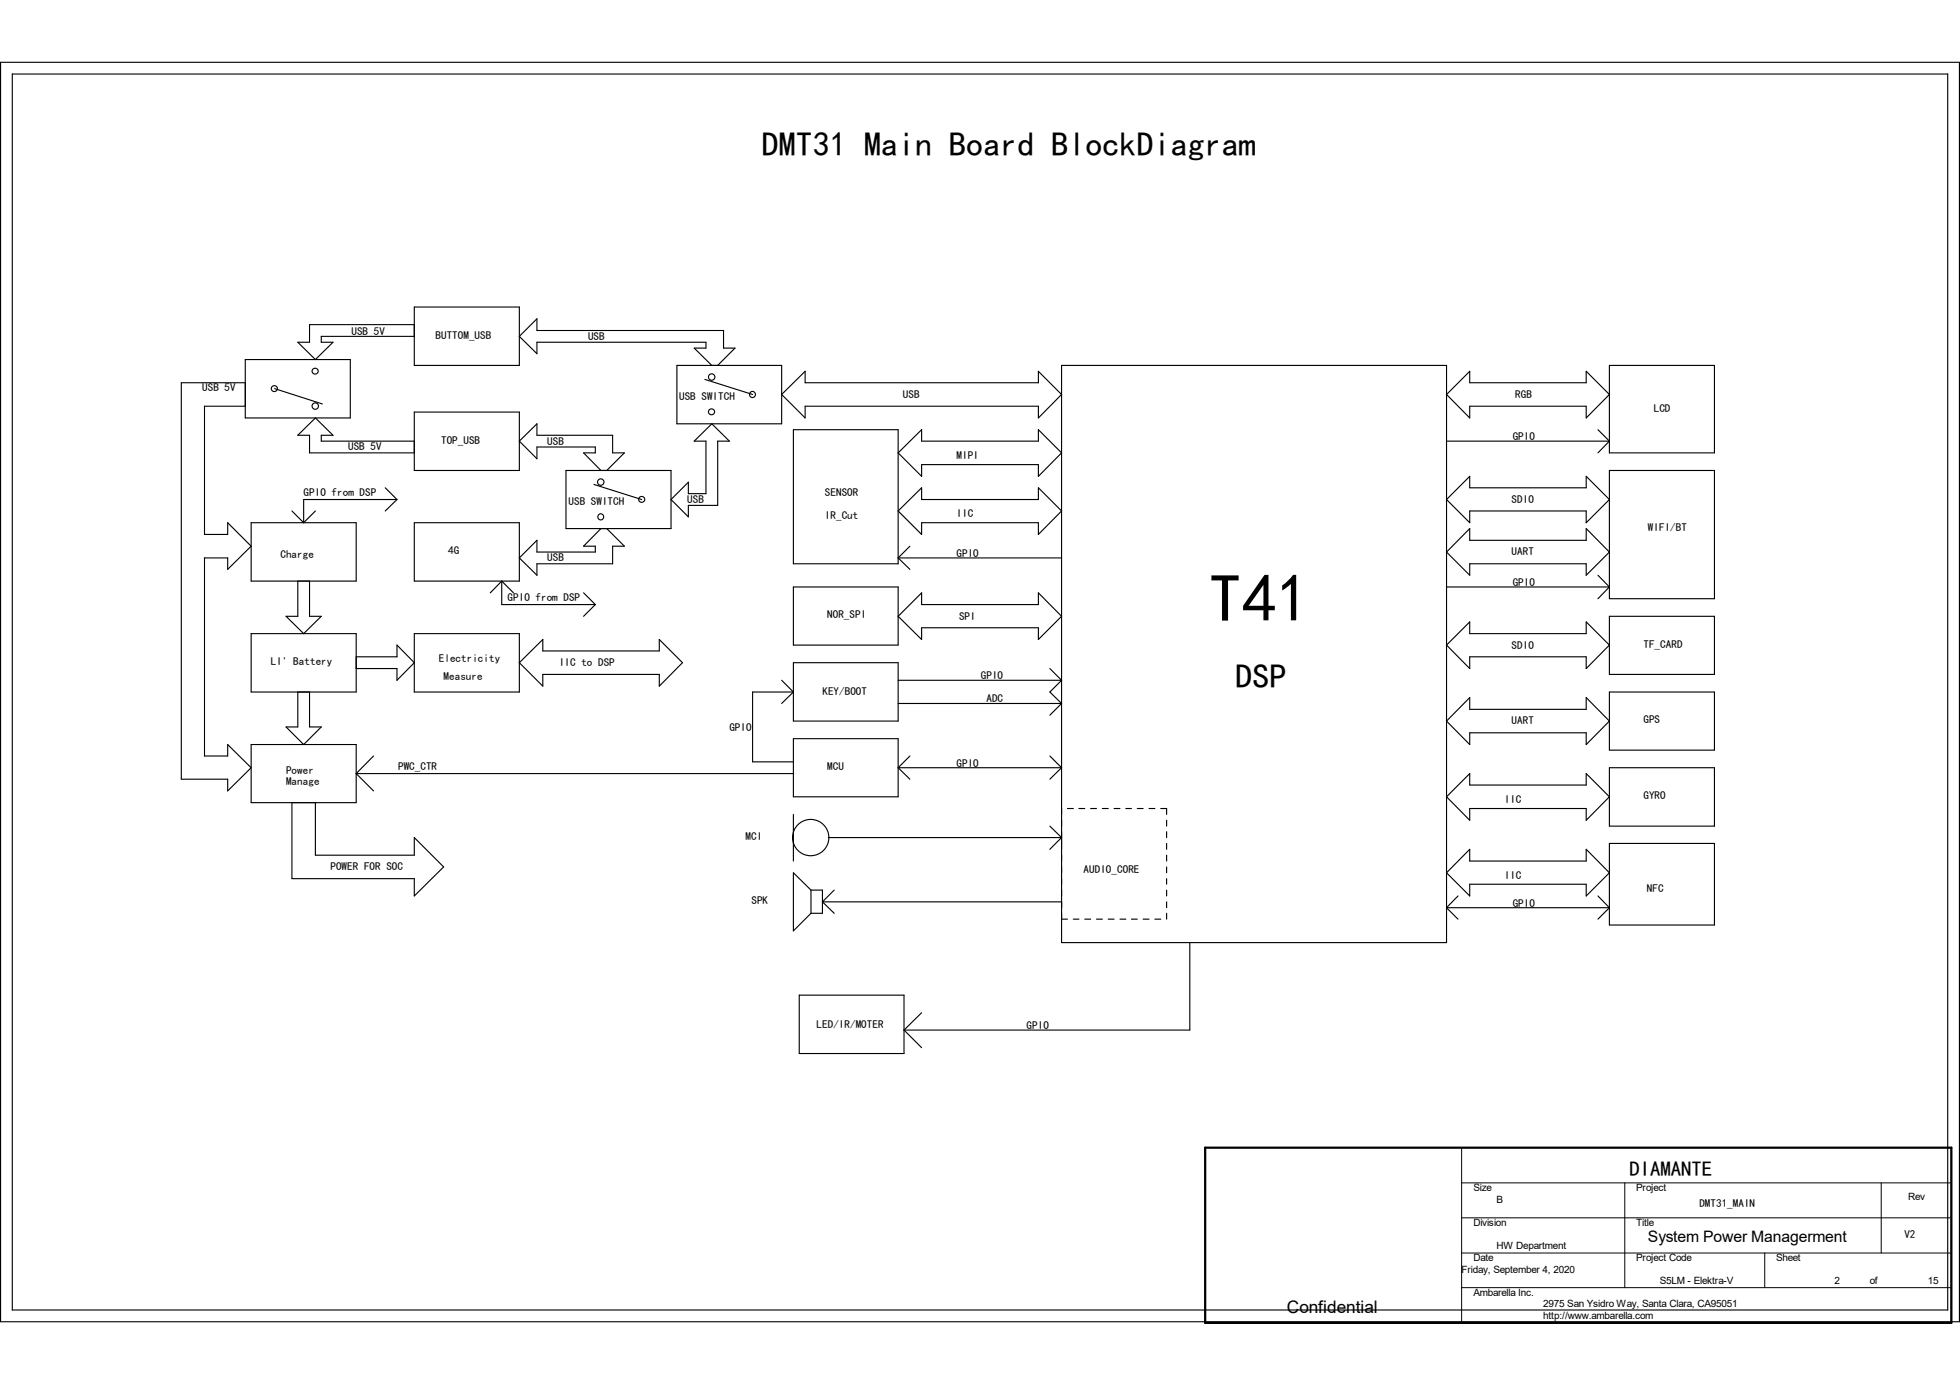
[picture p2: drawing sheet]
<svg xmlns="http://www.w3.org/2000/svg" width="297mm" height="210mm" viewBox="0 0 297 210" stroke-linecap="round" stroke-linejoin="round" font-family="sans-serif">
<g fill="none" stroke="#000" stroke-width=".17">
<path d="M.1 9.4h296.8v190.9h-296.8zM1.9 11.2h293.2v187.3h-293.2zM37.2 58h-9.7v60.1h7v1.7l3.6-3.5-3.6-3.5v1.8h-3.5v-30.1h3.5v1.8l3.6-3.5-3.6-3.6v1.8h-3.5v-19.4h6.2M37.2 54.5h15.9v8.8h-15.9zM41.6 58.9l7.3 2.3M62.8 46.5h15.9v8.9h-15.9zM62.8 49.2h-15.9v2.7h-1.8l2.7 2.6 2.7-2.6h-1.8v-.9h14.1M102.6 55.4h15.8v8.8h-15.8zM106.8 57.5l7.2 2.3M107.9 55.4l-2.7-2.7h1.8v-.8h-25.6v1.7l-2.7-2.6 2.7-2.7v1.8h28.2v2.6h1.8l-2.6 2.7M118.4 59.8l3.6-3.5v1.7h35.4v-1.7l3.5 3.5-3.5 3.5v-1.7h-35.4v1.7zM160.9 55.4h58.3v87.4h-58.3z"/>
<path d="M219.2 59.8l3.5-3.5v1.7h17.7v-1.7l3.5 3.5-3.5 3.5v-1.7h-17.7v1.7zM243.9 55.4h15.9v13.2h-15.9zM38.1 79.2h15.9v8.9h-15.9zM44.2 77.4l1.8 1.8M47.8 77.4l-1.8 1.8M58.4 73.9l1.8 1.8M60.2 75.7h-14.2v3.5M60.2 75.7l-1.8 1.7M62.8 66.8h-14.1v-.8h1.8l-2.7-2.7-2.7 2.7h1.8v2.6h15.9M62.8 62.4h15.9v8.9h-15.9zM62.8 79.2h15.9v8.9h-15.9zM85.8 71.3h15.9v8.8h-15.9z"/>
<path d="M90 73.4l7.2 2.3M91.1 71.3l-2.7-2.7h1.8v-.9h-8.8v1.8l-2.7-2.7 2.7-2.6v1.8h11.4v2.6h1.8l-2.7 2.7M105.2 66.8l2.7-2.6 2.6 2.6h-1.7v9.8h-4.5v1.7l-2.6-2.6 2.6-2.6v1.7h2.7v-8zM120.2 65.1h15.9v20.3h-15.9zM136.1 77.4l3.6-3.5v1.8h17.7v-1.8l3.5 3.5-3.5 3.6v-1.8h-17.7v1.8zM136.1 68.6l3.6-3.5v1.7h17.7v-1.7l3.5 3.5-3.5 3.6v-1.8h-17.7v1.8zM219.2 66.8h24.7M219.2 75.7l3.5-3.5v1.7h17.7v-1.7l3.5 3.5-3.5 3.5v-1.8h-17.7v1.8zM242.1 65.1l1.8 1.7M243.9 71.3h15.9v19.4h-15.9zM243.9 66.8l-1.8 1.8M38.1 96h15.9v8.9h-15.9z"/>
<path d="M45.1 88.1v5.3h-1.8l2.7 2.6 2.7-2.6h-1.8v-5.3M54 99.5h6.2v-1.8l2.6 2.7-2.6 2.7v-1.8h-6.2M62.8 96h15.9v8.9h-15.9zM76 88.1v3.5h14.2M76 88.1l1.8 1.7M76 88.1l-1.7 1.7M88.4 89.8l1.8 1.8M90.2 91.6l-1.8 1.8M91.1 80.1l-2.7 2.7h1.8v.9h-8.8v-1.8l-2.7 2.6 2.7 2.7v-1.8h11.4v-2.6h1.8l-2.7-2.7M120.2 88.9h15.9v8.8h-15.9zM136.1 84.5h24.8M136.1 84.5l1.8 1.8"/>
<path d="M137.9 82.8l-1.8 1.7M139.7 89.8v1.8h17.7v-1.8l3.5 3.6-3.5 3.5v-1.8h-17.7v1.8l-3.6-3.5zM219.2 88.9h24.7M219.2 97.7l3.5-3.5v1.8h17.7v-1.8l3.5 3.5-3.5 3.6v-1.8h-17.7v1.8zM222.7 80.1v1.8h17.7v-1.8l3.5 3.6-3.5 3.5v-1.8h-17.7v1.8l-3.5-3.5zM242.1 87.2l1.8 1.7M243.9 93.4h15.9v8.8h-15.9zM243.9 88.9l-1.8 1.8M38.1 112.8h15.9v8.8h-15.9zM45.1 104.9v5.3h-1.8l2.7 2.6 2.7-2.6h-1.8v-5.3M54 117.2h66.2M54 117.2l2.6 2.6"/>
<path d="M56.6 114.6l-2.6 2.6M78.7 100.4l3.6-3.5v1.7h17.6v-1.7l3.5 3.5-3.5 3.6v-1.8h-17.6v1.8zM118.4 103.1l1.8 1.8M120.2 100.4h15.9v8.9h-15.9zM120.2 111.9h15.9v8.8h-15.9zM120.2 104.9h-6.2v10.5h6.2M120.2 104.9l-1.8 1.7M136.1 116.3h24.8M136.1 103.1h24.8M136.1 116.3l1.8 1.8M136.1 106.6h24.8M137.9 114.6l-1.8 1.7"/>
<path d="M159.1 101.3l1.8 1.8M159.1 114.6l1.8 1.7M160.9 103.1l-1.8 1.8 1.8 1.7M160.9 106.6l-1.8 1.8M160.9 116.3l-1.8 1.8M222.7 105.7v1.8h17.7v-1.8l3.5 3.6-3.5 3.5v-1.8h-17.7v1.8l-3.5-3.5zM243.9 104.9h15.9v8.8h-15.9zM243.9 116.3h15.9v8.9h-15.9zM44.2 121.6v11.5h18.6v2.7l4.4-4.4-4.4-4.5v2.7h-15v-8M120.2 123.4v7.1M122.9 134.9l-2.7-2.7v8.9l2.7-2.7M122.9 134.9v3.5"/>
<path d="M122.9 134.9h1.7v3.5h-1.7M124.6 136.7h36.3M124.6 136.7l1.8 1.7M125.5 126.9h35.4M126.4 134.9l-1.8 1.8M159.1 125.2l1.8 1.7M160.9 139.3h.9M160.9 126.9l-1.8 1.8M161.8 122.5h.8M162.6 139.3h.9M163.5 122.5h.9M164.4 139.3h.9"/>
<path d="M165.3 122.5h.9M166.2 139.3h.8M167 122.5h.9M167.9 139.3h.9M168.8 122.5h.9M169.7 139.3h.9M170.6 122.5h.8M171.4 139.3h.9M172.3 122.5h.9M173.2 139.3h.9M174.1 122.5h.9M175 139.3h.9"/>
<path d="M175.9 122.5h.9v.9M176.8 124.3v.9M176.8 126v.9M176.8 127.8v.9M176.8 129.6v.9M176.8 131.4v.8M176.8 133.1v.9M176.8 134.9v.9M176.8 136.7v.8M176.8 138.4v.9M219.2 120.7l3.5-3.5v1.8h17.7v-1.8l3.5 3.5-3.5 3.6v-1.8h-17.7v1.8zM219.2 137.5h24.7"/>
<path d="M219.2 137.5l1.7 1.8M220.9 135.8l-1.7 1.7M222.7 128.7v1.8h17.7v-1.8l3.5 3.5-3.5 3.6v-1.8h-17.7v1.8l-3.5-3.6zM242.1 135.8l1.8 1.7M243.9 127.8h15.9v12.4h-15.9zM243.9 137.5l-1.8 1.8M121.1 150.8h15.9v8.8h-15.9zM137 156.1l2.7 2.6M139.7 153.5l-2.7 2.6M180.3 142.8v13.3h-43.3"/>
<circle cx="41.6" cy="58.9" r=".46"/>
<circle cx="47.8" cy="56.2" r=".46"/>
<circle cx="107.8" cy="57.1" r=".49"/>
<circle cx="114" cy="59.8" r=".46"/>
<circle cx="47.8" cy="61.5" r=".49"/>
<circle cx="91" cy="78.3" r=".46"/>
<circle cx="91" cy="73" r=".49"/>
<circle cx="97.2" cy="75.7" r=".46"/>
<circle cx="107.8" cy="62.4" r=".46"/>
<circle cx="122.9" cy="126.9" r="2.75"/>
</g>
<path d="M182.6 173.9h113.1v26.5h-113.1z" fill="none" stroke="#000" stroke-width=".34"/>
<path d="M221.5 173.9v26.5M221.5 179.2h74.2M246.2 179.2v15.9M285.1 179.2v10.7M221.5 184.5h74.2M221.5 189.9h74.2M221.5 195.1h74.2M267.4 189.9v5.2" fill="none" stroke="#000" stroke-width=".15"/>
<text font-size="10.2" x="183.1" y="94.2">T41</text>
<g font-size="5.2">
<text x="115.4" y="23.6">DMT31 Main Board BlockDiagram</text>
<text x="187.2" y="104.3">DSP</text>
</g>
<text font-size="3.2" x="246.9" y="178.2">DIAMANTE</text>
<text font-size="2.6" x="195" y="199">Confidential</text>
<text font-size="2.4" x="249.7" y="188.3">System Power Managerment</text>
<g font-size="1.7">
<text x="53.3" y="50.8">USB 5V</text>
<text x="66" y="51.3">BUTTOM_USB</text>
<text x="89.1" y="51.5">USB</text>
<text x="30.6" y="59.3">USB 5V</text>
<text x="102.9" y="60.7">USB SWITCH</text>
<text x="136.8" y="60.3">USB</text>
<text x="229.6" y="60.3">RGB</text>
<text x="250.6" y="62.4">LCD</text>
<text x="52.7" y="68.1">USB 5V</text>
<text x="66.8" y="67.2">TOP_USB</text>
<text x="82.9" y="67.4">USB</text>
<text x="144.9" y="69.5">MIPI</text>
<text x="229.2" y="66.7">GPIO</text>
<text x="46" y="75.1">GPIO from DSP</text>
<text x="86.1" y="76.6">USB SWITCH</text>
<text x="104.1" y="76.2">USB</text>
<text x="125" y="75.1">SENSOR</text>
<text x="229.1" y="76.2">SDIO</text>
<text x="67.9" y="84">4G</text>
<text x="125" y="78.7">IR_Cut</text>
<text x="144.9" y="78.3">IIC</text>
<text x="249.7" y="80.5">WIFI/BT</text>
<text x="42.5" y="84.5">Charge</text>
<text x="82.9" y="85">USB</text>
<text x="144.9" y="84.4">GPIO</text>
<text x="229.1" y="84.2">UART</text>
<text x="229.2" y="88.8">GPIO</text>
<text x="76.9" y="91.1">GPIO from DSP</text>
<text x="125.3" y="93.7">NOR_SPI</text>
<text x="145.3" y="93.9">SPI</text>
<text x="41.1" y="100.8">LI' Battery</text>
<text x="66.5" y="100.2">Electricity</text>
<text x="84.7" y="101">IIC to DSP</text>
<text x="229.1" y="98.3">SDIO</text>
<text x="249" y="98.1">TF_CARD</text>
<text x="67.2" y="103.1">Measure</text>
<text x="124.6" y="105.4">KEY/BOOT</text>
<text x="148.6" y="102.9">GPIO</text>
<text x="149.5" y="106.4">ADC</text>
<text x="110.5" y="110.8">GPIO</text>
<text x="229.1" y="109.8">UART</text>
<text x="249" y="109.6">GPS</text>
<text x="43.3" y="119">Manage</text>
<text x="43.3" y="117.2">Power</text>
<text x="60.3" y="116.7">PWC_CTR</text>
<text x="125.3" y="116.7">MCU</text>
<text x="144.9" y="116.2">GPIO</text>
<text x="228" y="121.6">IIC</text>
<text x="249" y="121.1">GYRO</text>
<text x="50.1" y="131.9">POWER FOR SOC</text>
<text x="113" y="127.3">MCI</text>
<text x="113.9" y="137">SPK</text>
<text x="164.2" y="132.2">AUDIO_CORE</text>
<text x="228" y="133.1">IIC</text>
<text x="229.2" y="137.4">GPIO</text>
<text x="249.6" y="135.2">NFC</text>
<text x="123.7" y="155.7">LED/IR/MOTER</text>
<text x="155.6" y="155.9">GPIO</text>
<text x="257.5" y="182.9">DMT31_MAIN</text>
<text x="288.6" y="187.5">V2</text>
</g>
<g font-size="1.5">
<text x="223.3" y="180.5">Size</text>
<text x="223.3" y="185.8">Division</text>
<text x="226.8" y="182.2">B</text>
<text x="247.9" y="185.8">Title</text>
<text x="247.9" y="180.5">Project</text>
<text x="289.1" y="181.9">Rev</text>
<text x="223.3" y="191.1">Date</text>
<text x="226.8" y="189.3">HW Department</text>
<text x="247.9" y="191.1">Project Code</text>
<text x="269.2" y="191.1">Sheet</text>
<text x="221.5" y="192.8">Friday, September 4, 2020</text>
<text x="223.3" y="196.4">Ambarella Inc.</text>
<text x="251.5" y="194.6">S5LM - Elektra-V</text>
<text x="278" y="194.6">2</text>
<text x="283.3" y="194.6">of</text>
<text x="292.1" y="194.6">15</text>
<text x="233.8" y="199.9">http://www.ambarella.com</text>
<text x="233.8" y="198.1">2975 San Ysidro Way, Santa Clara, CA95051</text>
</g>
</svg>
